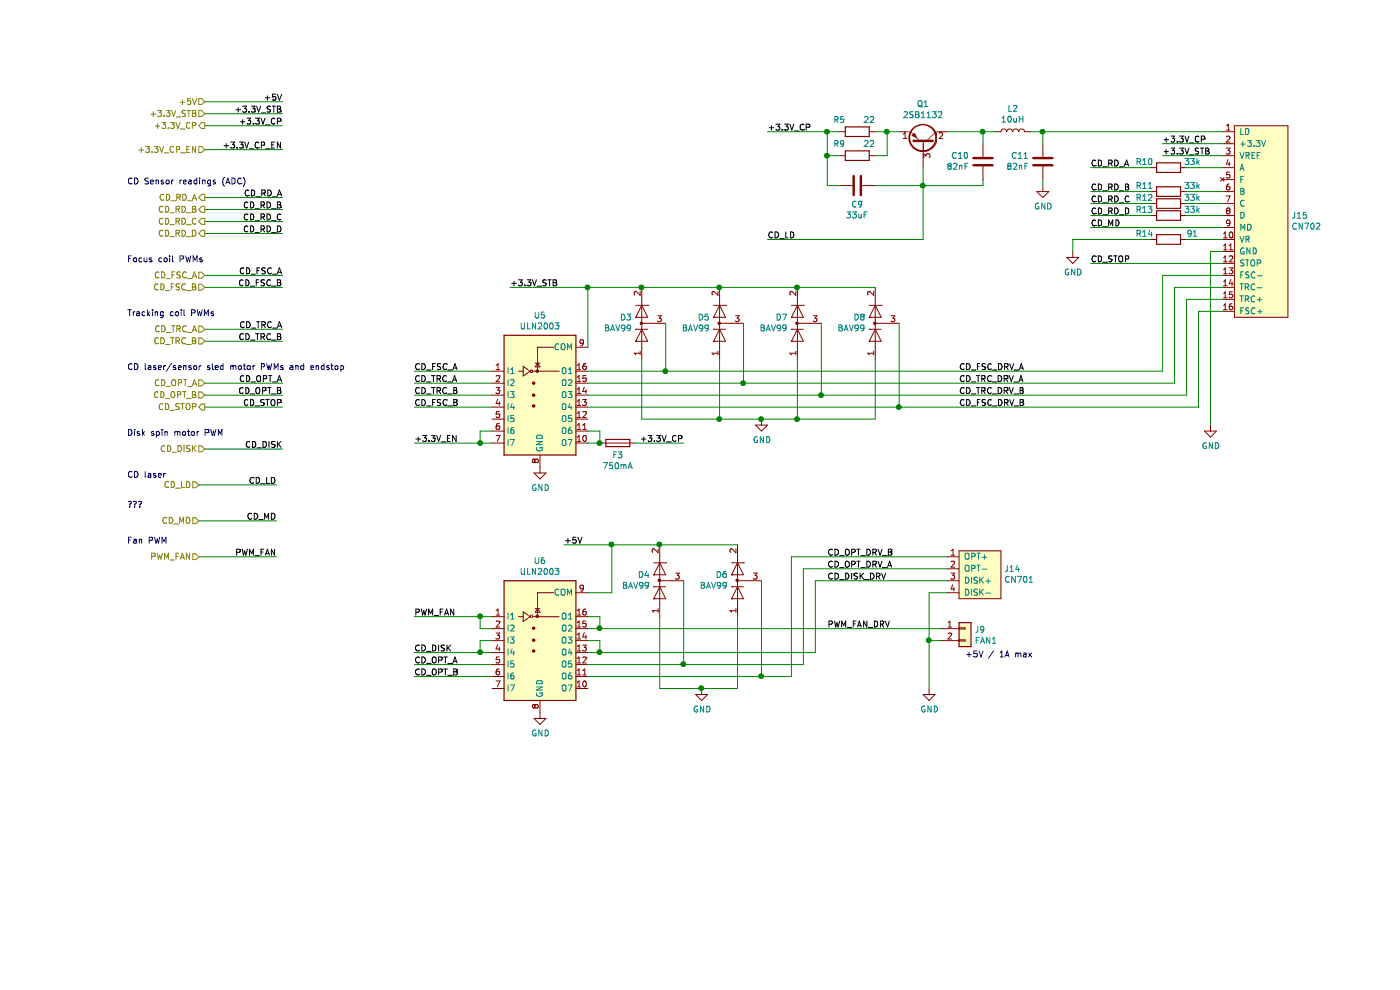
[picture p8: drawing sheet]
EESchema Schematic File Version 4
EELAYER 30 0
EELAYER END
$Descr A4 11693 8268
encoding utf-8
Sheet 8 8
Title ""
Date ""
Rev ""
Comp ""
Comment1 ""
Comment2 ""
Comment3 ""
Comment4 ""
$EndDescr
Text HLabel 1400 950  0    50   Input ~ 0
+3.3V_STB
Wire Wire Line
	1400 950  2050 950 
Text Label 2050 950  2    50   ~ 0
+3.3V_STB
Wire Wire Line
	2050 1250 1400 1250
Text HLabel 1400 1250 0    50   Input ~ 0
+3.3V_CP_EN
Text Label 2050 1250 2    50   ~ 0
+3.3V_CP_EN
Text HLabel 1400 1050 0    50   Output ~ 0
+3.3V_CP
Wire Wire Line
	1400 1050 2050 1050
Text Label 2050 1050 2    50   ~ 0
+3.3V_CP
$Comp
L PSOne-RPI:CN702 J?
U 1 1
P 10200 1800
AR Path="/604535B7/5FF73DB4" Ref="J?"  Part="1" 
AR Path="/5FEC1DB1/5FF73DB4" Ref="J15"  Part="1" 
F 0 "J15" H 10478 1801 50  0000 L CNN
F 1 "CN702" H 10478 1710 50  0000 L CNN
F 2 "PSOne-RPI:FFC-1x16-Vertical" H 10200 2600 50  0001 C CNN
F 3 "" H 10200 2600 50  0001 C CNN
	1    10200 1800
	1    0    0    -1  
$EndComp
$Comp
L PSOne-RPI:CN701 J?
U 1 1
P 7850 4800
AR Path="/604535B7/5FF73DBA" Ref="J?"  Part="1" 
AR Path="/5FEC1DB1/5FF73DBA" Ref="J14"  Part="1" 
F 0 "J14" H 8078 4851 50  0000 L CNN
F 1 "CN701" H 8078 4760 50  0000 L CNN
F 2 "Connector_Hirose:Hirose_DF13-04P-1.25DSA_1x04_P1.25mm_Vertical" H 7850 5050 50  0001 C CNN
F 3 "" H 7850 5050 50  0001 C CNN
	1    7850 4800
	1    0    0    -1  
$EndComp
$Comp
L Transistor_Array:ULN2003 U?
U 1 1
P 4200 5350
AR Path="/604535B7/5FF73DC0" Ref="U?"  Part="1" 
AR Path="/5FEC1DB1/5FF73DC0" Ref="U6"  Part="1" 
F 0 "U6" H 4200 6017 50  0000 C CNN
F 1 "ULN2003" H 4200 5926 50  0000 C CNN
F 2 "Package_SO:SOIC-16_3.9x9.9mm_P1.27mm" H 4250 4800 50  0001 L CNN
F 3 "http://www.ti.com/lit/ds/symlink/uln2003a.pdf" H 4300 5150 50  0001 C CNN
	1    4200 5350
	1    0    0    -1  
$EndComp
$Comp
L power:GND #PWR?
U 1 1
P 4200 5950
AR Path="/604535B7/5FF73DC6" Ref="#PWR?"  Part="1" 
AR Path="/5FEC1DB1/5FF73DC6" Ref="#PWR0125"  Part="1" 
F 0 "#PWR0125" H 4200 5700 50  0001 C CNN
F 1 "GND" H 4205 5777 50  0000 C CNN
F 2 "" H 4200 5950 50  0001 C CNN
F 3 "" H 4200 5950 50  0001 C CNN
	1    4200 5950
	1    0    0    -1  
$EndComp
$Comp
L Connector_Generic:Conn_01x02 J?
U 1 1
P 7750 5250
AR Path="/604535B7/5FF73DCC" Ref="J?"  Part="1" 
AR Path="/5FEC1DB1/5FF73DCC" Ref="J9"  Part="1" 
F 0 "J9" H 7830 5242 50  0000 L CNN
F 1 "FAN1" H 7830 5151 50  0000 L CNN
F 2 "Connector_Hirose:Hirose_DF13-02P-1.25DSA_1x02_P1.25mm_Vertical" H 7750 5250 50  0001 C CNN
F 3 "~" H 7750 5250 50  0001 C CNN
	1    7750 5250
	1    0    0    -1  
$EndComp
Wire Wire Line
	3800 5650 3150 5650
Wire Wire Line
	3150 5550 3800 5550
Wire Wire Line
	3800 5450 3700 5450
Wire Wire Line
	3150 5150 3700 5150
Text Label 3150 5650 0    50   ~ 0
CD_OPT_B
Text Label 3150 5550 0    50   ~ 0
CD_OPT_A
Text Label 3150 5450 0    50   ~ 0
CD_DISK
Text Label 3150 5150 0    50   ~ 0
PWM_FAN
$Comp
L Diode:BAV99 D?
U 1 1
P 6350 2700
AR Path="/604535B7/5FF73DDA" Ref="D?"  Part="1" 
AR Path="/5FEC1DB1/5FF73DDA" Ref="D7"  Part="1" 
F 0 "D7" V 6396 2779 50  0000 L CNN
F 1 "BAV99" V 6305 2779 50  0000 L CNN
F 2 "Package_TO_SOT_SMD:SOT-23" H 6350 2200 50  0001 C CNN
F 3 "https://assets.nexperia.com/documents/data-sheet/BAV99_SER.pdf" H 6350 2700 50  0001 C CNN
	1    6350 2700
	0    -1   -1   0   
$EndComp
$Comp
L Diode:BAV99 D?
U 1 1
P 7000 2700
AR Path="/604535B7/5FF73DE0" Ref="D?"  Part="1" 
AR Path="/5FEC1DB1/5FF73DE0" Ref="D8"  Part="1" 
F 0 "D8" V 7046 2779 50  0000 L CNN
F 1 "BAV99" V 6955 2779 50  0000 L CNN
F 2 "Package_TO_SOT_SMD:SOT-23" H 7000 2200 50  0001 C CNN
F 3 "https://assets.nexperia.com/documents/data-sheet/BAV99_SER.pdf" H 7000 2700 50  0001 C CNN
	1    7000 2700
	0    -1   -1   0   
$EndComp
$Comp
L Diode:BAV99 D?
U 1 1
P 5050 2700
AR Path="/604535B7/5FF73DE6" Ref="D?"  Part="1" 
AR Path="/5FEC1DB1/5FF73DE6" Ref="D3"  Part="1" 
F 0 "D3" V 5096 2779 50  0000 L CNN
F 1 "BAV99" V 5005 2779 50  0000 L CNN
F 2 "Package_TO_SOT_SMD:SOT-23" H 5050 2200 50  0001 C CNN
F 3 "https://assets.nexperia.com/documents/data-sheet/BAV99_SER.pdf" H 5050 2700 50  0001 C CNN
	1    5050 2700
	0    -1   -1   0   
$EndComp
$Comp
L Diode:BAV99 D?
U 1 1
P 5700 2700
AR Path="/604535B7/5FF73DEC" Ref="D?"  Part="1" 
AR Path="/5FEC1DB1/5FF73DEC" Ref="D5"  Part="1" 
F 0 "D5" V 5746 2779 50  0000 L CNN
F 1 "BAV99" V 5655 2779 50  0000 L CNN
F 2 "Package_TO_SOT_SMD:SOT-23" H 5700 2200 50  0001 C CNN
F 3 "https://assets.nexperia.com/documents/data-sheet/BAV99_SER.pdf" H 5700 2700 50  0001 C CNN
	1    5700 2700
	0    -1   -1   0   
$EndComp
$Comp
L Diode:BAV99 D?
U 1 1
P 5200 4850
AR Path="/604535B7/5FF73DF2" Ref="D?"  Part="1" 
AR Path="/5FEC1DB1/5FF73DF2" Ref="D4"  Part="1" 
F 0 "D4" V 5246 4929 50  0000 L CNN
F 1 "BAV99" V 5155 4929 50  0000 L CNN
F 2 "Package_TO_SOT_SMD:SOT-23" H 5200 4350 50  0001 C CNN
F 3 "https://assets.nexperia.com/documents/data-sheet/BAV99_SER.pdf" H 5200 4850 50  0001 C CNN
	1    5200 4850
	0    -1   -1   0   
$EndComp
$Comp
L Diode:BAV99 D?
U 1 1
P 5850 4850
AR Path="/604535B7/5FF73DF8" Ref="D?"  Part="1" 
AR Path="/5FEC1DB1/5FF73DF8" Ref="D6"  Part="1" 
F 0 "D6" V 5896 4929 50  0000 L CNN
F 1 "BAV99" V 5805 4929 50  0000 L CNN
F 2 "Package_TO_SOT_SMD:SOT-23" H 5850 4350 50  0001 C CNN
F 3 "https://assets.nexperia.com/documents/data-sheet/BAV99_SER.pdf" H 5850 4850 50  0001 C CNN
	1    5850 4850
	0    -1   -1   0   
$EndComp
Connection ~ 5050 2400
Wire Wire Line
	5050 2400 5700 2400
Connection ~ 5700 2400
Wire Wire Line
	5700 2400 6350 2400
Connection ~ 6350 2400
Wire Wire Line
	5200 5750 5550 5750
Connection ~ 5550 5750
Wire Wire Line
	5550 5750 5850 5750
$Comp
L power:GND #PWR?
U 1 1
P 5550 5750
AR Path="/604535B7/5FF73E06" Ref="#PWR?"  Part="1" 
AR Path="/5FEC1DB1/5FF73E06" Ref="#PWR0126"  Part="1" 
F 0 "#PWR0126" H 5550 5500 50  0001 C CNN
F 1 "GND" H 5555 5577 50  0000 C CNN
F 2 "" H 5550 5750 50  0001 C CNN
F 3 "" H 5550 5750 50  0001 C CNN
	1    5550 5750
	1    0    0    -1  
$EndComp
Wire Wire Line
	5850 4550 5200 4550
Connection ~ 5200 4550
Text Label 4400 4550 0    50   ~ 0
+5V
Wire Wire Line
	3800 5250 3700 5250
Wire Wire Line
	3700 5250 3700 5150
Connection ~ 3700 5150
Wire Wire Line
	3700 5150 3800 5150
Wire Wire Line
	4600 4950 4800 4950
Wire Wire Line
	4600 5150 4700 5150
Wire Wire Line
	4700 5150 4700 5250
Wire Wire Line
	4700 5250 4600 5250
Wire Wire Line
	4400 4550 4800 4550
Wire Wire Line
	4800 4550 4800 4950
Connection ~ 4800 4550
Wire Wire Line
	4800 4550 5200 4550
Connection ~ 4700 5250
Wire Wire Line
	4600 5450 4700 5450
Wire Wire Line
	6500 5450 6500 4850
Wire Wire Line
	4600 5550 5400 5550
Wire Wire Line
	6400 5550 6400 4750
Wire Wire Line
	4600 5650 6050 5650
Wire Wire Line
	6300 5650 6300 4650
Connection ~ 6050 5650
Wire Wire Line
	6050 5650 6300 5650
Connection ~ 5400 5550
Wire Wire Line
	5400 5550 6400 5550
Wire Wire Line
	6350 2400 7000 2400
$Comp
L Transistor_Array:ULN2003 U?
U 1 1
P 4200 3300
AR Path="/604535B7/5FF73E35" Ref="U?"  Part="1" 
AR Path="/5FEC1DB1/5FF73E35" Ref="U5"  Part="1" 
F 0 "U5" H 4200 3967 50  0000 C CNN
F 1 "ULN2003" H 4200 3876 50  0000 C CNN
F 2 "Package_SO:SOIC-16_3.9x9.9mm_P1.27mm" H 4250 2750 50  0001 L CNN
F 3 "http://www.ti.com/lit/ds/symlink/uln2003a.pdf" H 4300 3100 50  0001 C CNN
	1    4200 3300
	1    0    0    -1  
$EndComp
$Comp
L power:GND #PWR?
U 1 1
P 4200 3900
AR Path="/604535B7/5FF73E3B" Ref="#PWR?"  Part="1" 
AR Path="/5FEC1DB1/5FF73E3B" Ref="#PWR0127"  Part="1" 
F 0 "#PWR0127" H 4200 3650 50  0001 C CNN
F 1 "GND" H 4205 3727 50  0000 C CNN
F 2 "" H 4200 3900 50  0001 C CNN
F 3 "" H 4200 3900 50  0001 C CNN
	1    4200 3900
	1    0    0    -1  
$EndComp
Wire Wire Line
	4600 2900 4600 2400
Text Label 3950 2400 0    50   ~ 0
+3.3V_STB
Wire Wire Line
	4600 2400 5050 2400
Connection ~ 4600 2400
Wire Wire Line
	3800 3300 3150 3300
Wire Wire Line
	3150 3200 3800 3200
Wire Wire Line
	3800 3100 3150 3100
Text Label 3150 3300 0    50   ~ 0
CD_TRC_B
Text Label 3150 3200 0    50   ~ 0
CD_TRC_A
Text Label 3150 3100 0    50   ~ 0
CD_FSC_A
Wire Wire Line
	3800 3400 3150 3400
Text Label 3150 3400 0    50   ~ 0
CD_FSC_B
Wire Wire Line
	4600 3200 5900 3200
Wire Wire Line
	5250 2700 5250 3100
Wire Wire Line
	5250 3100 4600 3100
Wire Wire Line
	5900 2700 5900 3200
Wire Wire Line
	4600 3300 6550 3300
Wire Wire Line
	4600 3400 7200 3400
Wire Wire Line
	6550 2700 6550 3300
Wire Wire Line
	7200 2700 7200 3400
Wire Wire Line
	5050 3000 5050 3500
Wire Wire Line
	5050 3500 5700 3500
Wire Wire Line
	7000 3500 7000 3000
Wire Wire Line
	6350 3000 6350 3500
Connection ~ 6350 3500
Wire Wire Line
	6350 3500 7000 3500
Wire Wire Line
	5700 3000 5700 3500
Connection ~ 5700 3500
Wire Wire Line
	5700 3500 6050 3500
$Comp
L power:GND #PWR?
U 1 1
P 6050 3500
AR Path="/604535B7/5FF73E5E" Ref="#PWR?"  Part="1" 
AR Path="/5FEC1DB1/5FF73E5E" Ref="#PWR0128"  Part="1" 
F 0 "#PWR0128" H 6050 3250 50  0001 C CNN
F 1 "GND" H 6055 3327 50  0000 C CNN
F 2 "" H 6050 3500 50  0001 C CNN
F 3 "" H 6050 3500 50  0001 C CNN
	1    6050 3500
	1    0    0    -1  
$EndComp
Connection ~ 6050 3500
Wire Wire Line
	6050 3500 6350 3500
Connection ~ 7200 3400
Connection ~ 6550 3300
Connection ~ 5900 3200
Connection ~ 5250 3100
Wire Wire Line
	9300 1400 8800 1400
Text Label 8800 1400 0    50   ~ 0
CD_RD_A
Wire Wire Line
	9300 1600 8800 1600
Text Label 8800 1600 0    50   ~ 0
CD_RD_B
Wire Wire Line
	9300 1700 8800 1700
Text Label 8800 1700 0    50   ~ 0
CD_RD_C
Wire Wire Line
	9300 1800 8800 1800
Text Label 8800 1800 0    50   ~ 0
CD_RD_D
Wire Wire Line
	3800 5350 3700 5350
Wire Wire Line
	3700 5350 3700 5450
Connection ~ 3700 5450
Wire Wire Line
	3700 5450 3150 5450
Wire Wire Line
	4600 5350 4700 5350
Wire Wire Line
	4700 5350 4700 5450
Connection ~ 4700 5450
Wire Wire Line
	4700 5450 6500 5450
Wire Wire Line
	3950 2400 4600 2400
Text Label 3150 3700 0    50   ~ 0
+3.3V_EN
Wire Wire Line
	3150 3700 3700 3700
Wire Wire Line
	4600 3700 4700 3700
Wire Wire Line
	5200 5150 5200 5750
Wire Wire Line
	5400 4850 5400 5550
Wire Wire Line
	5850 5150 5850 5750
Wire Wire Line
	6050 4850 6050 5650
Wire Wire Line
	3800 3600 3700 3600
Wire Wire Line
	3700 3600 3700 3700
Connection ~ 3700 3700
Wire Wire Line
	3700 3700 3800 3700
Wire Wire Line
	4600 3600 4700 3600
Wire Wire Line
	4700 3600 4700 3700
$Comp
L Device:Fuse F?
U 1 1
P 4850 3700
AR Path="/5FDD5348/5FF73E93" Ref="F?"  Part="1" 
AR Path="/604535B7/5FF73E93" Ref="F?"  Part="1" 
AR Path="/5FEC1DB1/5FF73E93" Ref="F3"  Part="1" 
F 0 "F3" V 4745 3700 50  0000 C CNN
F 1 "750mA" V 4654 3700 50  0000 C CNN
F 2 "Fuse:Fuse_1210_3225Metric" V 4780 3700 50  0001 C CNN
F 3 "~" H 4850 3700 50  0001 C CNN
	1    4850 3700
	0    -1   -1   0   
$EndComp
Connection ~ 4700 3700
Text Label 5400 3700 2    50   ~ 0
+3.3V_CP
Wire Wire Line
	5000 3700 5400 3700
Text Label 9400 1200 0    50   ~ 0
+3.3V_CP
Wire Wire Line
	9400 1200 9900 1200
Wire Wire Line
	9700 2600 9700 3400
Wire Wire Line
	7200 3400 9700 3400
Wire Wire Line
	9600 3300 9600 2500
Wire Wire Line
	6550 3300 9600 3300
Wire Wire Line
	9500 3200 9500 2400
Wire Wire Line
	5900 3200 9500 3200
Wire Wire Line
	9400 3100 9400 2300
Wire Wire Line
	5250 3100 9400 3100
Text HLabel 1400 850  0    50   Input ~ 0
+5V
Wire Wire Line
	1400 850  2050 850 
Text Label 2050 850  2    50   ~ 0
+5V
Wire Wire Line
	6300 4650 7600 4650
Wire Wire Line
	6400 4750 7600 4750
Wire Wire Line
	6500 4850 7600 4850
Wire Wire Line
	4700 5250 7550 5250
Wire Wire Line
	7450 5350 7550 5350
Wire Wire Line
	7450 5350 7450 5750
Connection ~ 7450 5350
Wire Wire Line
	7450 5350 7450 4950
$Comp
L power:GND #PWR?
U 1 1
P 7450 5750
AR Path="/604535B7/5FF73E0C" Ref="#PWR?"  Part="1" 
AR Path="/5FEC1DB1/5FF73E0C" Ref="#PWR0129"  Part="1" 
F 0 "#PWR0129" H 7450 5500 50  0001 C CNN
F 1 "GND" H 7455 5577 50  0000 C CNN
F 2 "" H 7450 5750 50  0001 C CNN
F 3 "" H 7450 5750 50  0001 C CNN
	1    7450 5750
	1    0    0    -1  
$EndComp
Wire Wire Line
	7450 4950 7600 4950
Text Label 6600 4650 0    50   ~ 0
CD_OPT_DRV_B
Text Label 6600 4750 0    50   ~ 0
CD_OPT_DRV_A
Text Label 6600 4850 0    50   ~ 0
CD_DISK_DRV
Text Label 6600 5250 0    50   ~ 0
PWM_FAN_DRV
Text Label 7700 3100 0    50   ~ 0
CD_FSC_DRV_A
Text Label 7700 3200 0    50   ~ 0
CD_TRC_DRV_A
Text Label 7700 3300 0    50   ~ 0
CD_TRC_DRV_B
Text Label 7700 3400 0    50   ~ 0
CD_FSC_DRV_B
Text HLabel 1400 1650 0    50   Output ~ 0
CD_RD_A
Text HLabel 1400 1750 0    50   Output ~ 0
CD_RD_B
Text HLabel 1400 1850 0    50   Output ~ 0
CD_RD_C
Text HLabel 1400 1950 0    50   Output ~ 0
CD_RD_D
Wire Wire Line
	1400 1650 2050 1650
Wire Wire Line
	1400 1750 2050 1750
Wire Wire Line
	1400 1850 2050 1850
Wire Wire Line
	1400 1950 2050 1950
Text Label 2050 1650 2    50   ~ 0
CD_RD_A
Text Label 2050 1750 2    50   ~ 0
CD_RD_B
Text Label 2050 1850 2    50   ~ 0
CD_RD_C
Text Label 2050 1950 2    50   ~ 0
CD_RD_D
Text Notes 7750 5500 0    50   ~ 0
+5V / 1A max
Text HLabel 1400 2300 0    50   Input ~ 0
CD_FSC_A
Text HLabel 1400 2400 0    50   Input ~ 0
CD_FSC_B
Text HLabel 1400 2750 0    50   Input ~ 0
CD_TRC_A
Text HLabel 1400 2850 0    50   Input ~ 0
CD_TRC_B
Text Notes 750  2650 0    50   ~ 0
Tracking coil PWMs
Text Notes 750  2200 0    50   ~ 0
Focus coil PWMs
Text Notes 750  1550 0    50   ~ 0
CD Sensor readings (ADC)
Wire Wire Line
	1400 2300 2050 2300
Wire Wire Line
	1400 2400 2050 2400
Text Label 2050 2300 2    50   ~ 0
CD_FSC_A
Text Label 2050 2400 2    50   ~ 0
CD_FSC_B
Wire Wire Line
	1400 2750 2050 2750
Wire Wire Line
	1400 2850 2050 2850
Text Label 2050 2750 2    50   ~ 0
CD_TRC_A
Text Label 2050 2850 2    50   ~ 0
CD_TRC_B
Text HLabel 1400 3200 0    50   Input ~ 0
CD_OPT_A
Text HLabel 1400 3300 0    50   Input ~ 0
CD_OPT_B
Text Notes 750  3100 0    50   ~ 0
CD laser/sensor sled motor PWMs and endstop
Wire Wire Line
	1400 3200 2050 3200
Wire Wire Line
	1400 3300 2050 3300
Text Label 2050 3200 2    50   ~ 0
CD_OPT_A
Text Label 2050 3300 2    50   ~ 0
CD_OPT_B
Text HLabel 1400 3750 0    50   Input ~ 0
CD_DISK
Text Notes 750  3650 0    50   ~ 0
Disk spin motor PWM
Wire Wire Line
	1400 3750 2050 3750
Text Label 2050 3750 2    50   ~ 0
CD_DISK
Text HLabel 1350 4650 0    50   Input ~ 0
PWM_FAN
Wire Wire Line
	1350 4650 2000 4650
Text Label 2000 4650 2    50   ~ 0
PWM_FAN
$Comp
L power:GND #PWR?
U 1 1
P 9800 3550
AR Path="/604535B7/60086C78" Ref="#PWR?"  Part="1" 
AR Path="/5FEC1DB1/60086C78" Ref="#PWR0131"  Part="1" 
F 0 "#PWR0131" H 9800 3300 50  0001 C CNN
F 1 "GND" H 9805 3377 50  0000 C CNN
F 2 "" H 9800 3550 50  0001 C CNN
F 3 "" H 9800 3550 50  0001 C CNN
	1    9800 3550
	1    0    0    -1  
$EndComp
Wire Wire Line
	9700 2600 9900 2600
Wire Wire Line
	9600 2500 9900 2500
Wire Wire Line
	9500 2400 9900 2400
Wire Wire Line
	9400 2300 9900 2300
Wire Wire Line
	9900 2100 9800 2100
Wire Wire Line
	9800 2100 9800 3550
$Comp
L Device:L L2
U 1 1
P 8150 1100
F 0 "L2" V 8340 1100 50  0000 C CNN
F 1 "10uH" V 8249 1100 50  0000 C CNN
F 2 "Inductor_SMD:L_1812_4532Metric" H 8150 1100 50  0001 C CNN
F 3 "~" H 8150 1100 50  0001 C CNN
	1    8150 1100
	0    -1   -1   0   
$EndComp
$Comp
L Transistor_BJT:2SB631 Q1
U 1 1
P 7400 1200
F 0 "Q1" V 7728 1200 50  0000 C CNN
F 1 "2SB1132" V 7637 1200 50  0000 C CNN
F 2 "Package_TO_SOT_SMD:SOT-23" H 7600 1125 50  0001 L CIN
F 3 "http://pdf.datasheetcatalog.com/datasheet/sanyo/ds_pdf_e/2SB631.pdf" H 7400 1200 50  0001 L CNN
	1    7400 1200
	0    1    -1   0   
$EndComp
$Comp
L Device:R R?
U 1 1
P 6850 1100
AR Path="/5FDD5348/603EFD92" Ref="R?"  Part="1" 
AR Path="/604535B7/603EFD92" Ref="R?"  Part="1" 
AR Path="/5FEC1DB1/603EFD92" Ref="R5"  Part="1" 
F 0 "R5" V 6750 950 50  0000 C CNN
F 1 "22" V 6750 1200 50  0000 C CNN
F 2 "Resistor_SMD:R_1206_3216Metric" V 6780 1100 50  0001 C CNN
F 3 "~" H 6850 1100 50  0001 C CNN
	1    6850 1100
	0    1    1    0   
$EndComp
Wire Wire Line
	7000 1100 7100 1100
$Comp
L Device:R R?
U 1 1
P 6850 1300
AR Path="/5FDD5348/603F8804" Ref="R?"  Part="1" 
AR Path="/604535B7/603F8804" Ref="R?"  Part="1" 
AR Path="/5FEC1DB1/603F8804" Ref="R9"  Part="1" 
F 0 "R9" V 6750 1150 50  0000 C CNN
F 1 "22" V 6750 1400 50  0000 C CNN
F 2 "Resistor_SMD:R_1206_3216Metric" V 6780 1300 50  0001 C CNN
F 3 "~" H 6850 1300 50  0001 C CNN
	1    6850 1300
	0    1    1    0   
$EndComp
Wire Wire Line
	7000 1300 7100 1300
Wire Wire Line
	7100 1300 7100 1100
Connection ~ 7100 1100
Wire Wire Line
	7100 1100 7200 1100
Wire Wire Line
	6700 1300 6600 1300
Wire Wire Line
	6600 1300 6600 1100
Wire Wire Line
	6600 1100 6700 1100
Text Label 6100 1100 0    50   ~ 0
+3.3V_CP
Wire Wire Line
	6600 1100 6100 1100
Connection ~ 6600 1100
$Comp
L Device:R R?
U 1 1
P 9450 2000
AR Path="/5FDD5348/60406E2E" Ref="R?"  Part="1" 
AR Path="/604535B7/60406E2E" Ref="R?"  Part="1" 
AR Path="/5FEC1DB1/60406E2E" Ref="R14"  Part="1" 
F 0 "R14" V 9400 1800 50  0000 C CNN
F 1 "91" V 9400 2200 50  0000 C CNN
F 2 "Resistor_SMD:R_1206_3216Metric" V 9380 2000 50  0001 C CNN
F 3 "~" H 9450 2000 50  0001 C CNN
	1    9450 2000
	0    1    1    0   
$EndComp
$Comp
L power:GND #PWR?
U 1 1
P 8650 2100
AR Path="/604535B7/6040C7BF" Ref="#PWR?"  Part="1" 
AR Path="/5FEC1DB1/6040C7BF" Ref="#PWR0132"  Part="1" 
F 0 "#PWR0132" H 8650 1850 50  0001 C CNN
F 1 "GND" H 8655 1927 50  0000 C CNN
F 2 "" H 8650 2100 50  0001 C CNN
F 3 "" H 8650 2100 50  0001 C CNN
	1    8650 2100
	1    0    0    -1  
$EndComp
Wire Wire Line
	8650 2000 8650 2100
Text Label 8800 1900 0    50   ~ 0
CD_MD
$Comp
L Device:R R?
U 1 1
P 9450 1400
AR Path="/5FDD5348/604223ED" Ref="R?"  Part="1" 
AR Path="/604535B7/604223ED" Ref="R?"  Part="1" 
AR Path="/5FEC1DB1/604223ED" Ref="R10"  Part="1" 
F 0 "R10" V 9400 1200 50  0000 C CNN
F 1 "33k" V 9400 1600 50  0000 C CNN
F 2 "Resistor_SMD:R_1206_3216Metric" V 9380 1400 50  0001 C CNN
F 3 "~" H 9450 1400 50  0001 C CNN
	1    9450 1400
	0    1    1    0   
$EndComp
$Comp
L Device:R R?
U 1 1
P 9450 1600
AR Path="/5FDD5348/6042E1CB" Ref="R?"  Part="1" 
AR Path="/604535B7/6042E1CB" Ref="R?"  Part="1" 
AR Path="/5FEC1DB1/6042E1CB" Ref="R11"  Part="1" 
F 0 "R11" V 9400 1400 50  0000 C CNN
F 1 "33k" V 9400 1800 50  0000 C CNN
F 2 "Resistor_SMD:R_1206_3216Metric" V 9380 1600 50  0001 C CNN
F 3 "~" H 9450 1600 50  0001 C CNN
	1    9450 1600
	0    1    1    0   
$EndComp
$Comp
L Device:R R?
U 1 1
P 9450 1700
AR Path="/5FDD5348/6042E480" Ref="R?"  Part="1" 
AR Path="/604535B7/6042E480" Ref="R?"  Part="1" 
AR Path="/5FEC1DB1/6042E480" Ref="R12"  Part="1" 
F 0 "R12" V 9400 1500 50  0000 C CNN
F 1 "33k" V 9400 1900 50  0000 C CNN
F 2 "Resistor_SMD:R_1206_3216Metric" V 9380 1700 50  0001 C CNN
F 3 "~" H 9450 1700 50  0001 C CNN
	1    9450 1700
	0    1    1    0   
$EndComp
$Comp
L Device:R R?
U 1 1
P 9450 1800
AR Path="/5FDD5348/6042E671" Ref="R?"  Part="1" 
AR Path="/604535B7/6042E671" Ref="R?"  Part="1" 
AR Path="/5FEC1DB1/6042E671" Ref="R13"  Part="1" 
F 0 "R13" V 9400 1600 50  0000 C CNN
F 1 "33k" V 9400 2000 50  0000 C CNN
F 2 "Resistor_SMD:R_1206_3216Metric" V 9380 1800 50  0001 C CNN
F 3 "~" H 9450 1800 50  0001 C CNN
	1    9450 1800
	0    1    1    0   
$EndComp
Wire Wire Line
	8650 2000 9300 2000
Wire Wire Line
	9600 1400 9900 1400
Wire Wire Line
	9900 1600 9600 1600
Wire Wire Line
	9600 1700 9900 1700
Wire Wire Line
	9900 1800 9600 1800
Wire Wire Line
	8800 1900 9900 1900
Wire Wire Line
	9900 2000 9600 2000
Text HLabel 1350 4350 0    50   Input ~ 0
CD_MD
Wire Wire Line
	1350 4350 2000 4350
Text Label 2000 4350 2    50   ~ 0
CD_MD
$Comp
L Device:C C?
U 1 1
P 8400 1350
AR Path="/5FDD5348/60476AA0" Ref="C?"  Part="1" 
AR Path="/604535B7/60476AA0" Ref="C?"  Part="1" 
AR Path="/5FEC1DB1/60476AA0" Ref="C11"  Part="1" 
F 0 "C11" H 8515 1304 50  0000 L CNN
F 1 "82nF" H 8515 1395 50  0000 L CNN
F 2 "Capacitor_SMD:C_1206_3216Metric" H 8438 1200 50  0001 C CNN
F 3 "~" H 8400 1350 50  0001 C CNN
	1    8400 1350
	-1   0    0    1   
$EndComp
$Comp
L Device:C C?
U 1 1
P 6850 1550
AR Path="/5FDD5348/6048681A" Ref="C?"  Part="1" 
AR Path="/604535B7/6048681A" Ref="C?"  Part="1" 
AR Path="/5FEC1DB1/6048681A" Ref="C9"  Part="1" 
F 0 "C9" V 6690 1550 50  0000 C CNN
F 1 "33uF" V 6599 1550 50  0000 C CNN
F 2 "Capacitor_SMD:C_1206_3216Metric" H 6888 1400 50  0001 C CNN
F 3 "~" H 6850 1550 50  0001 C CNN
	1    6850 1550
	0    -1   -1   0   
$EndComp
Wire Wire Line
	8300 1100 8400 1100
Wire Wire Line
	8400 1100 8400 1200
Connection ~ 8400 1100
Wire Wire Line
	8400 1100 9900 1100
Wire Wire Line
	7600 1100 7900 1100
Wire Wire Line
	6700 1550 6600 1550
Wire Wire Line
	6600 1550 6600 1300
Connection ~ 6600 1300
Wire Wire Line
	7000 1550 7400 1550
Wire Wire Line
	7400 1550 7400 1400
Wire Wire Line
	7400 1550 7900 1550
Wire Wire Line
	8400 1550 8400 1500
Connection ~ 7400 1550
$Comp
L Device:C C?
U 1 1
P 7900 1350
AR Path="/5FDD5348/604C095D" Ref="C?"  Part="1" 
AR Path="/604535B7/604C095D" Ref="C?"  Part="1" 
AR Path="/5FEC1DB1/604C095D" Ref="C10"  Part="1" 
F 0 "C10" H 8015 1304 50  0000 L CNN
F 1 "82nF" H 8015 1395 50  0000 L CNN
F 2 "Capacitor_SMD:C_1206_3216Metric" H 7938 1200 50  0001 C CNN
F 3 "~" H 7900 1350 50  0001 C CNN
	1    7900 1350
	-1   0    0    1   
$EndComp
Wire Wire Line
	7900 1500 7900 1550
Wire Wire Line
	7900 1200 7900 1100
Connection ~ 7900 1100
Wire Wire Line
	7900 1100 8000 1100
$Comp
L power:GND #PWR?
U 1 1
P 8400 1550
AR Path="/604535B7/604CEF3F" Ref="#PWR?"  Part="1" 
AR Path="/5FEC1DB1/604CEF3F" Ref="#PWR0133"  Part="1" 
F 0 "#PWR0133" H 8400 1300 50  0001 C CNN
F 1 "GND" H 8405 1377 50  0000 C CNN
F 2 "" H 8400 1550 50  0001 C CNN
F 3 "" H 8400 1550 50  0001 C CNN
	1    8400 1550
	1    0    0    -1  
$EndComp
Wire Wire Line
	7400 1550 7400 2000
Wire Wire Line
	7400 2000 6100 2000
Text Label 6100 2000 0    50   ~ 0
CD_LD
Text Label 9400 1300 0    50   ~ 0
+3.3V_STB
Wire Wire Line
	9900 1300 9400 1300
Wire Wire Line
	9900 2200 8800 2200
Text Label 8800 2200 0    50   ~ 0
CD_STOP
Text HLabel 1400 3400 0    50   Output ~ 0
CD_STOP
Wire Wire Line
	1400 3400 2050 3400
Text Label 2050 3400 2    50   ~ 0
CD_STOP
Text HLabel 1350 4050 0    50   Input ~ 0
CD_LD
Wire Wire Line
	1350 4050 2000 4050
Text Label 2000 4050 2    50   ~ 0
CD_LD
Text Notes 750  4000 0    50   ~ 0
CD laser
Text Notes 750  4250 0    50   ~ 0
???
Text Notes 750  4550 0    50   ~ 0
Fan PWM
$EndSCHEMATC
